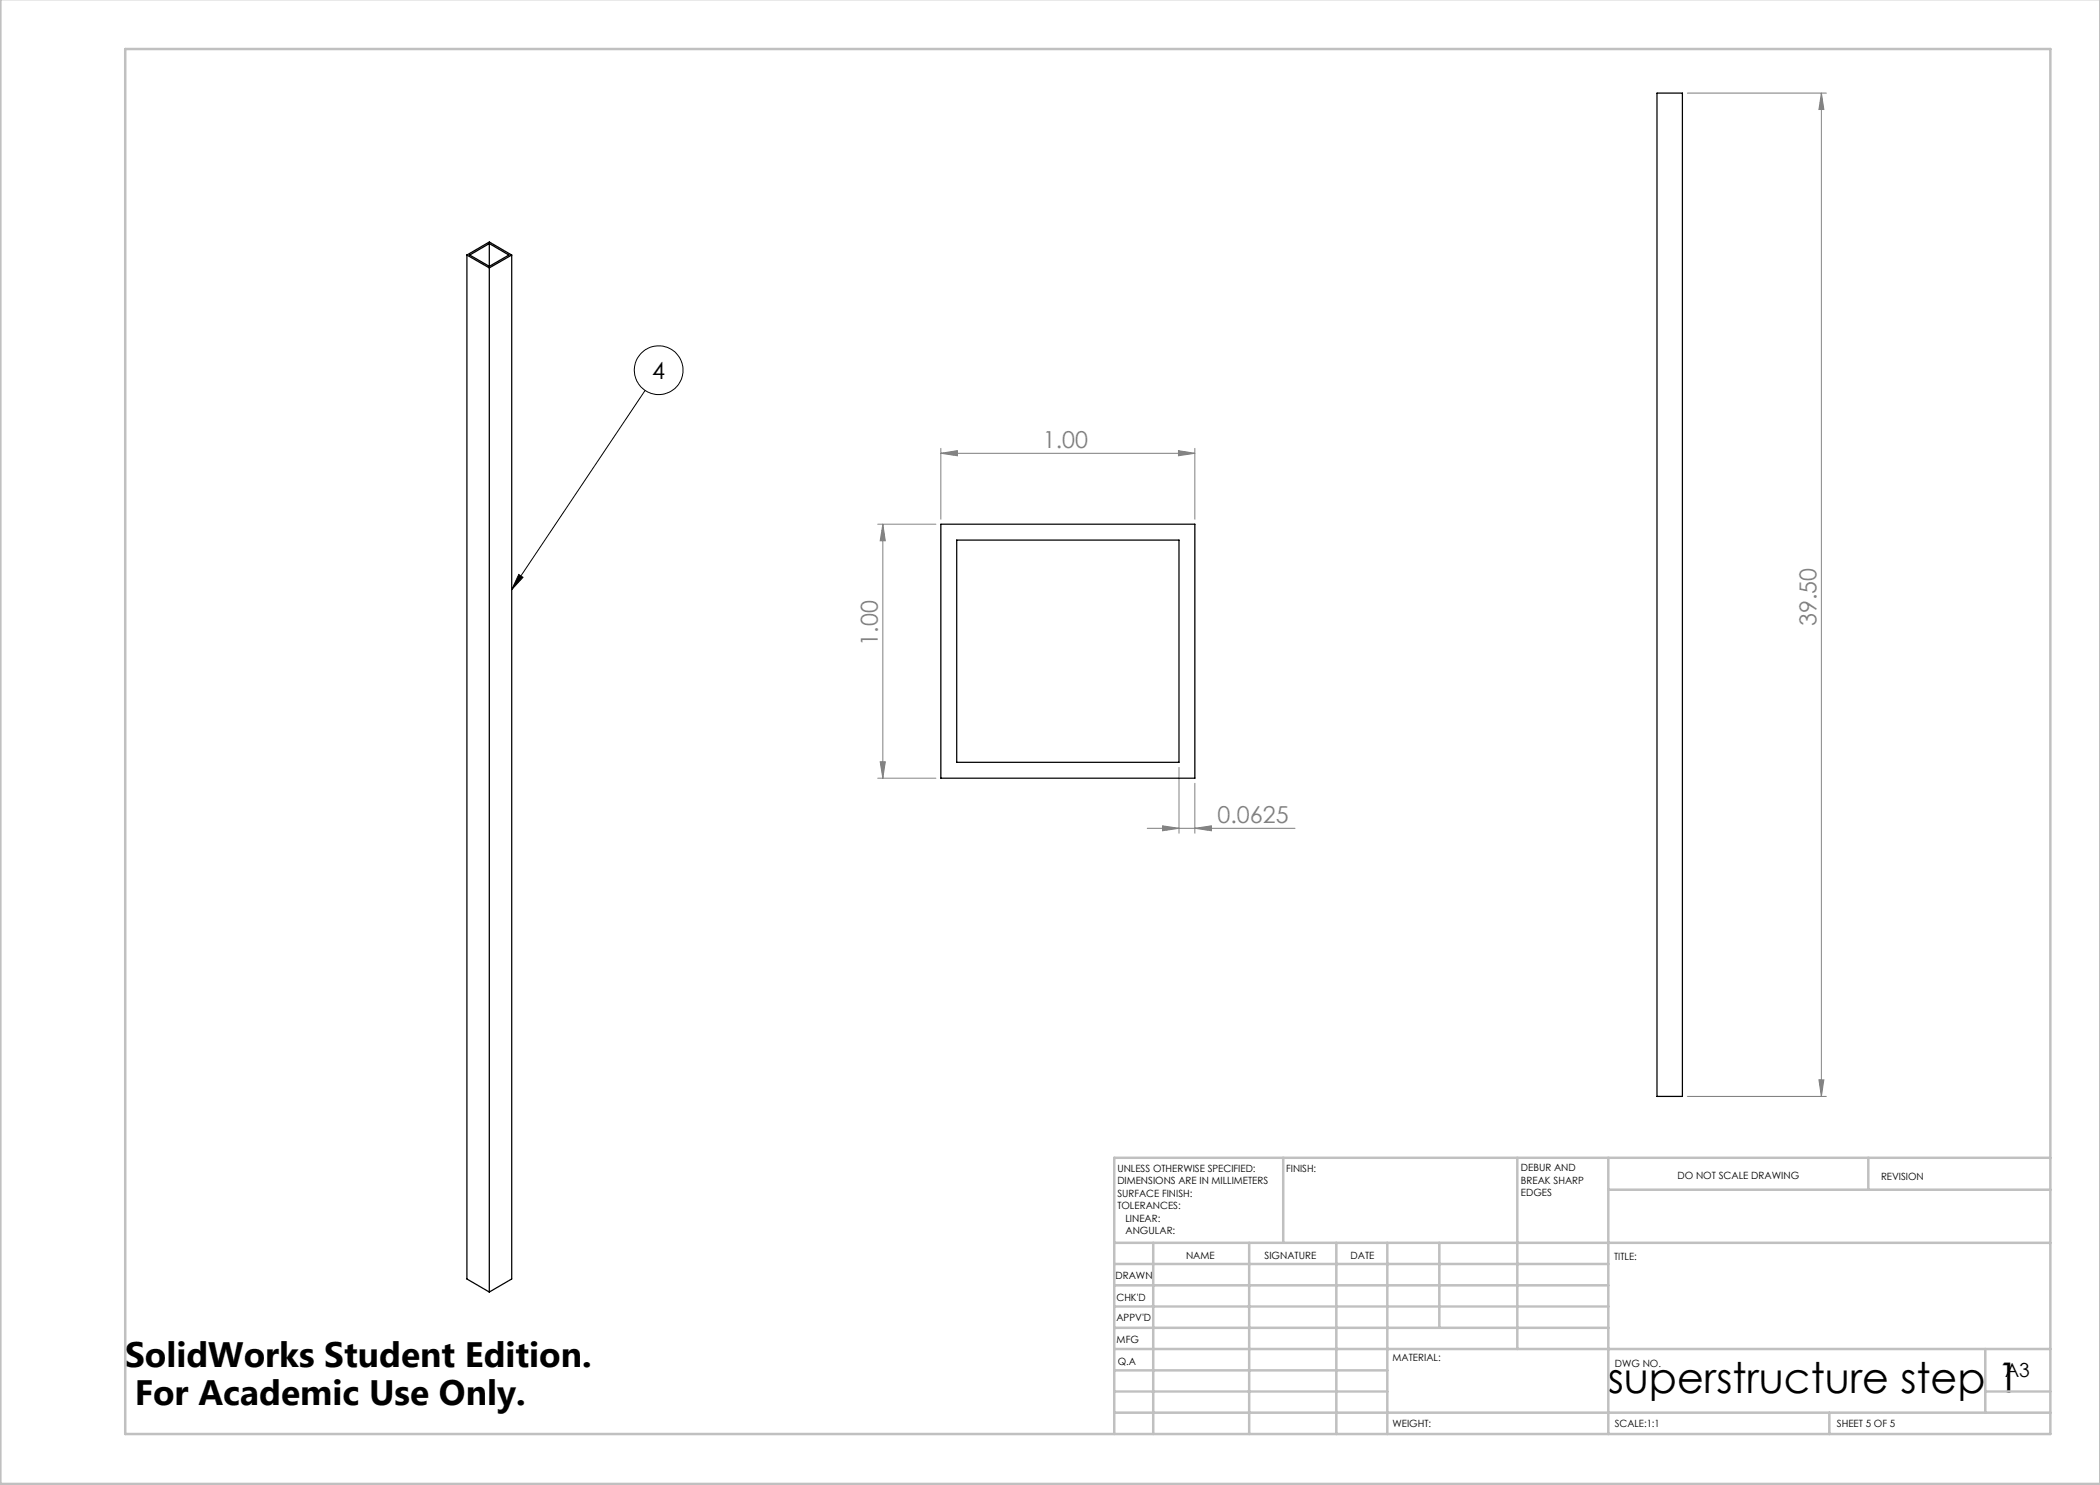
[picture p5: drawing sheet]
<svg xmlns="http://www.w3.org/2000/svg" width="420mm" height="297mm" viewBox="0 0 420 297" stroke-linecap="round" stroke-linejoin="round" font-family="sans-serif">
<g fill="none" stroke="#000" stroke-width=".2">
<path d="M129 78.1l-26.7 39.8M103.8 114.9l.8 .6-2.3 2.4z"/>
<circle cx="131.7" cy="74" r="4.9"/>
</g>
<g fill="none" stroke="#808080" stroke-width=".2">
<path d="M337.5 18.6h27.8M364.3 18.6l.5 3.3h-1zM364.3 18.6v200.7M188.2 90.7l3.3-.6v1.1zM188.2 89.7v14.2M188.2 90.7h50.8M235.7 90.1l3.3 .6-3.3 .5zM239 89.7v14.2M175.5 104.8h11.7M176.6 104.8v50.8M176.6 104.8l.5 3.4h-1.1zM175.5 155.6h11.7"/>
<path d="M176 152.4h1.1l-.5 3.2zM235.8 153.5v13.1M239 156.7v9.9M229.4 165.7h29.6M232.5 165.2l3.3 .5-3.3 .5zM239 165.7l3.3-.5v1zM337.5 219.3h27.8M363.8 216h1l-.5 3.3z"/>
</g>
<g fill="none" stroke="#c0c0c0" stroke-width=".5">
<path d="M.1 -.1v296.9h419.9M25 9.8h385.1v277h-385.1zM256.6 231.6v17M303.5 231.6v38.2M321.7 231.6v55.2M321.7 237.9h88.4M373.7 231.6v6.3M410.1 231.6h-187.3v55.2M222.8 248.6h187.3M222.8 257.1h98.9M222.8 252.8h98.9M230.6 248.6v38.2"/>
<path d="M249.8 248.6v38.2M267.3 248.6v38.2M277.5 248.6v38.2M287.9 248.6v17M222.8 265.6h98.9M222.8 261.3h98.9M222.8 278.3h54.7M222.8 274.1h54.7M222.8 269.8h187.3M397.1 278.3h13M397.1 269.8v12.7M222.8 282.5h187.3"/>
<path d="M365.9 282.5v4.3"/>
</g>
<path d="M103.8 114.9l.8 .6-2.3 2.4z" fill="#000"/>
<g fill="#808080">
<path d="M176 152.4h1.1l-.5 3.2zM176.6 104.8l.5 3.4h-1.1z"/>
<path d="M364.3 18.6l.5 3.3h-1zM363.8 216h1l-.5 3.3z"/>
<path d="M188.2 90.7l3.3-.6v1.1zM235.7 90.1l3.3 .6-3.3 .5zM232.5 165.2l3.3 .5-3.3 .5zM239 165.7l3.3-.5v1z"/>
</g>
<path d="M331.4 18.6h5.1v200.7h-5.1zM93.4 51l4.5 2.6M93.4 51l4.5-2.6 4.4 2.6M93.4 51v204.8l4.5 2.6M97.9 48.7l3.9 2.3-3.9 2.3M97.9 48.7l-4 2.3 4 2.3M97.9 48.7v4.6M97.9 53.6v204.8M102.3 51l-4.4 2.6M102.3 51v204.8l-4.4 2.6M188.2 104.8h50.8v50.8h-50.8zM191.3 108h44.5v44.5h-44.5z" fill="none" stroke="#000" stroke-width=".25"/>
<text font-size="8.5" x="321.6" y="278.5">superstructure step 1</text>
<g font-size="7.1">
<text x="25" y="273.3">SolidWorks Student Edition.</text>
<text x="26.9" y="281">For Academic Use Only.</text>
</g>
<text font-size="4.7" x="130.5" y="75.7">4</text>
<g font-size="4.7" fill="#808080">
<text x="208.6" y="89.6">1.00</text>
<text x="363.3" y="125.3" transform="rotate(-90 363.3 125.3)">39.50</text>
<text x="175.6" y="129.1" transform="rotate(-90 175.6 129.1)">1.00</text>
<text x="243.5" y="164.6">0.0625</text>
</g>
<text font-size="3.9" x="401" y="275.4">A3</text>
<g font-size="2">
<text x="223.5" y="234.4">UNLESS OTHERWISE SPECIFIED:</text>
<text x="223.5" y="236.9">DIMENSIONS ARE IN MILLIMETERS</text>
<text x="223.5" y="239.4">SURFACE FINISH:</text>
<text x="257.2" y="234.4">FINISH:</text>
<text x="304.2" y="234.3">DEBUR AND</text>
<text x="304.2" y="236.8">BREAK SHARP</text>
<text x="304.2" y="239.3">EDGES</text>
<text x="335.5" y="235.8">DO NOT SCALE DRAWING</text>
<text x="376.2" y="236">REVISION</text>
<text x="223.5" y="241.9">TOLERANCES:</text>
<text x="225.1" y="244.4">LINEAR:</text>
<text x="225.1" y="246.9">ANGULAR:</text>
<text x="237.2" y="251.8">NAME</text>
<text x="252.9" y="251.7">SIGNATURE</text>
<text x="270.1" y="251.7">DATE</text>
<text x="223.1" y="255.9">DRAWN</text>
<text x="322.8" y="252">TITLE:</text>
<text x="223.3" y="260.1">CHK'D</text>
<text x="223.3" y="264.2">APPV'D</text>
<text x="223.3" y="268.6">MFG</text>
<text x="223.5" y="272.9">Q.A</text>
<text x="278.5" y="272.3">MATERIAL:</text>
<text x="323" y="273.4">DWG NO.</text>
<text x="278.5" y="285.3">WEIGHT:</text>
<text x="323" y="285.4">SCALE:1:1</text>
<text x="367.4" y="285.4">SHEET 5 OF 5</text>
</g>
</svg>
